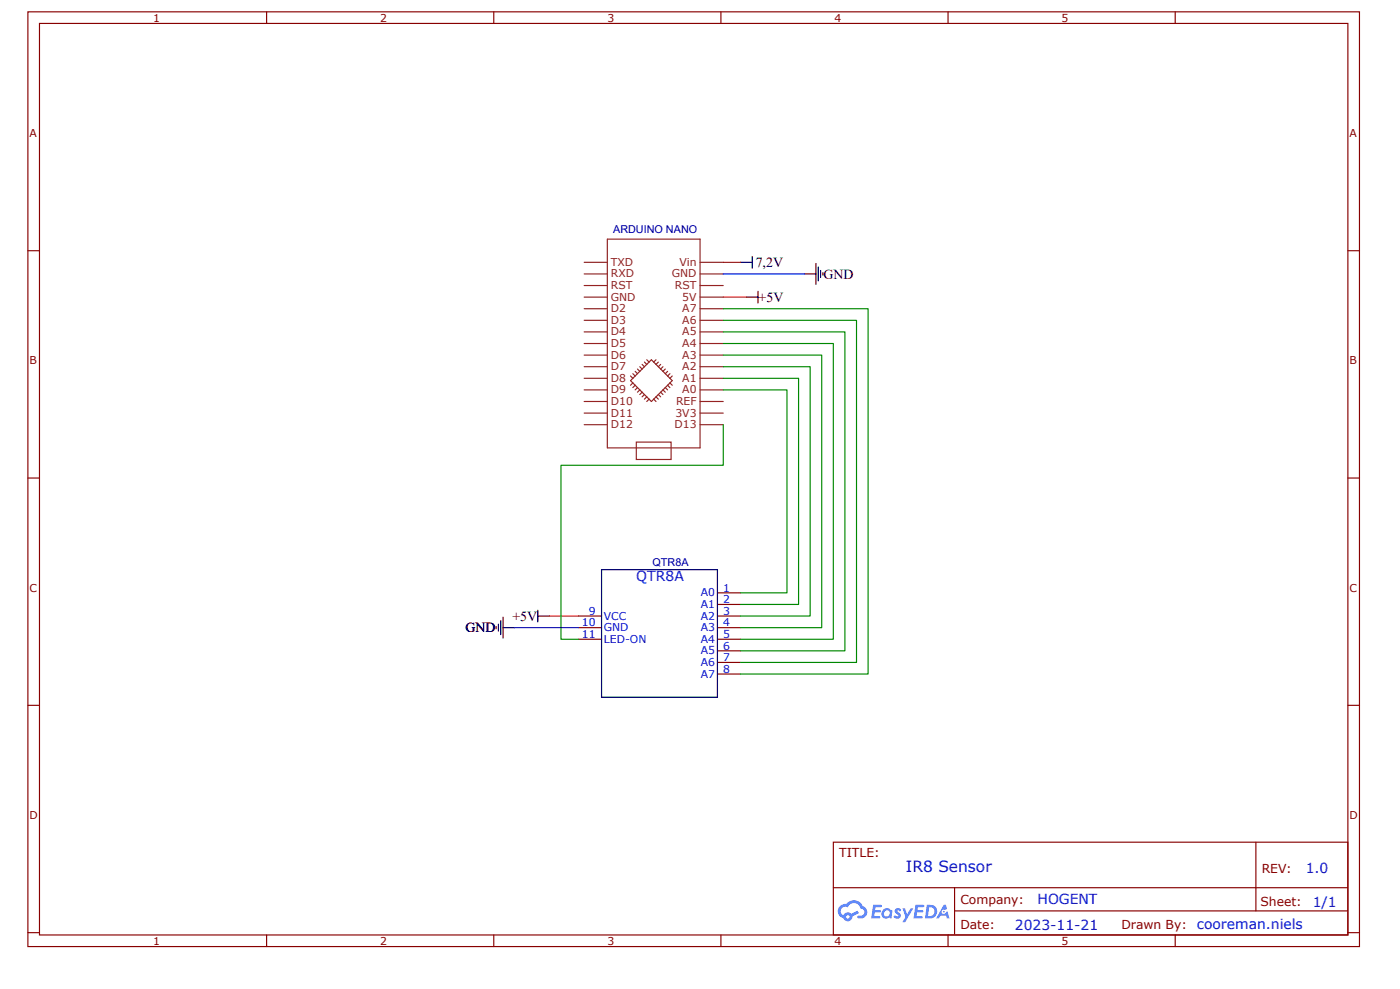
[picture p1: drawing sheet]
<svg xmlns="http://www.w3.org/2000/svg" width="210mm" height="148mm" viewBox="0 0 210 148" stroke-linecap="round" stroke-linejoin="round" font-family="sans-serif">
<g fill="none" stroke="#800" stroke-width=".17">
<path d="M4.2 1.8h199.6v140h-199.6zM5.9 3.5h196.2v136.6h-196.2zM40 1.8v1.7M74 1.8v1.7M108.1 1.8v1.7M142.1 1.8v1.7M176.2 1.8v1.7M4.2 37.6h1.7M202.1 37.6h1.7M4.2 71.6h1.7M202.1 71.6h1.7M4.2 105.7h1.7"/>
<path d="M202.1 105.7h1.7M4.2 139.7h1.7M124.9 126.2h77.2v13.9h-77.2zM125 133h77M143.1 136.5h58.9M143.1 133v6.9M188.3 126.2v10.3M202.1 139.7h1.7M40 140.1v1.7M74 140.1v1.7M108.1 140.1v1.7M142.1 140.1v1.7"/>
<path d="M176.2 140.1v1.7"/>
</g>
<g fill="#58f">
<path d="M134.3 136.2l.3-.2 .3 .1 .2 .2-.2 .3a.23 .23 0 0 0-.1-.2 .23 .23 0 0 0-.3 .1 .72 .72 0 0 1 .4 1l-.5 .1-.5-.2 .3-.3 .3 .2 .2-.2a.87 .87 0 0 1-.5-.8z"/>
<path d="M135.3 136.1h.4l.3 .9 .5-.9h.4l-1.2 2.1h-.4l.4-.8z"/>
<path d="M130.9 135.6h1.3v.1l-.2 .2h-.7l-.1 .4h.7l.2 .2-.2 .2h-.8v.5h.7l.1 .1v.2l-1.3 .1z"/>
<path d="M137.2 135.6h1.3l.1 .1-.2 .2h-.8l-.1 .4h.8l.1 .2-.2 .2h-.7l-.1 .5h.7l.2 .1v.2l-1.3 .1z"/>
<path d="M141.5 135.6h.3l.2 .6-.3 .1a.34 .34 0 0 0-.5 .2 .34 .34 0 0 0 .2 .4 .34 .34 0 0 0 .4-.3l.3-.1 .2 1.1h-.3l-.2-.4h-.8l-.2 .4h-.4z"/>
<path d="M139 135.6l-.3 2h.6a1.03 1.03 0 0 0 1.2-1 1.03 1.03 0 0 0-1.2-1zM139.3 135.9a.7 .7 0 0 1 .8 .8 .7 .7 0 0 1-1 .5z"/>
<path d="M132.5 136.2a.76 .76 0 0 0-.2 1.1 .76 .76 0 0 0 1 .2l.3 .1 .2-1.1-.3-.2a.69 .69 0 0 0-1-.1zM132.5 136.8a.46 .46 0 0 1 .9 0 .46 .46 0 0 1-.9 0z"/>
<path d="M125.9 135.7a1.08 1.08 0 0 0 .5 1.9 .69 .69 0 0 0 .8 .4 .69 .69 0 0 0 .6-.7l1-.5-.2-.4-1 .5a.7 .7 0 0 0-1.2 .2 .68 .68 0 0 1-.3-.9 .68 .68 0 0 1 1-.3 1.02 1.02 0 0 1 1-.6 1.02 1.02 0 0 1 .9 .8 .56 .56 0 0 1 .5 .7 .56 .56 0 0 1-.8 .4h-.1v.3a.97 .97 0 0 0 1.3-.5 .97 .97 0 0 0-.6-1.2 1.49 1.49 0 0 0-2.5-.4l-.4 .1zM126.8 137.4a.3 .3 0 0 1 .6 0 .3 .3 0 0 1-.6 0z"/>
<circle cx="141.5" cy="136.6" r=".13"/>
</g>
<path d="M86.7 92.3h3.5M86.7 94h3.5M86.7 95.8h3.5M107.6 92.3h3.4M107.6 94h3.4M107.6 95.8h3.4M107.6 88.8h3.4M107.6 90.6h3.4M107.6 97.5h3.4M107.6 99.2h3.4M107.6 101h3.4" fill="none" stroke="#800" stroke-width=".17"/>
<g fill="none" stroke="#000" stroke-width=".17">
<path d="M111 39.3h1.8M112.8 38.4v1.8M122.3 39.5v3.1M122.7 40v2.1M111.9 44.5h1.7M113.6 43.6v1.8M120.6 41h1.7M123 40.5v1.1M123.4 40.9v.3M74.4 93.9v.3M74.7 93.5v1.1M75.1 93v2.1"/>
<path d="M75.4 94h1.8M75.4 92.5v3.1M80.6 92.3h1.8M80.6 91.4v1.8M90.2 85.3h17.4v19.2h-17.4z"/>
</g>
<g fill="none" stroke="#8d2323" stroke-width=".17">
<path d="M87.6 39.3h3.5M91.1 35.8h13.9v31.3h-13.9zM105 39.3h3.4M87.6 58.4h3.5M87.6 56.7h3.5M87.6 54.9h3.5M87.6 53.2h3.5M87.6 51.5h3.5M87.6 49.7h3.5M87.6 48h3.5M87.6 46.3h3.5M87.6 44.5h3.5"/>
<path d="M87.6 42.8h3.5M87.6 41h3.5M94.5 56.3l.4 .4M94.9 56l.3 .3M94.9 57.4l-.4 .3M95.2 55.6l.4 .4M95.2 57.7l-.3 .4M95.6 55.3l.3 .3M95.6 58.1l-.4 .3M95.9 54.9l.4 .4M95.9 58.4l-.3 .4M96.3 54.6l.3 .3"/>
<path d="M96.3 58.8l-.4 .3M96.6 54.2l.4 .4M96.6 59.1l-.3 .4M97 53.9l.3 .3M97 59.5l-.4 .3M97.3 59.8l-.3 .4M98 59.8l.4 .4M98.4 59.5l.3 .3M98.4 53.9l-.4 .3M98.7 59.1l.3 .4M98.7 54.2l-.3 .4M99 55.3l1.8 1.7-3.1 3.2-1.8-1.8"/>
<path d="M99 58.8l.4 .3M99 55.3l-1.3-1.4-3.2 3.1 1.4 1.4M99 54.6l-.3 .3M99.4 58.4l.3 .4M99.4 54.9l-.4 .4M99.7 58.1l.4 .3M99.7 55.3l-.3 .3M100.1 57.7l.3 .4M100.1 55.6l-.4 .4M100.4 57.4l.4 .3M100.4 56l-.3 .3M100.8 56.3l-.4 .4"/>
<path d="M105 58.4h3.4M105 56.7h3.4M105 54.9h3.4M105 53.2h3.4M105 51.5h3.4M105 49.7h3.4M105 48h3.4M105 46.3h3.4M105 44.5h3.4M105 42.8h3.4M105 41h3.4M87.6 61.9h3.5"/>
<path d="M87.6 60.2h3.5M87.6 63.6h3.5M95.4 66.2h5.2v2.6h-5.2zM105 61.9h3.4M105 60.2h3.4M105 63.6h3.4"/>
</g>
<path d="M108.4 39.3h2.6M108.4 44.5h3.5M82.4 92.3h4.3" fill="none" stroke="#f00" stroke-width=".17"/>
<path d="M108.4 41h12.2M77.2 94h9.5" fill="none" stroke="#00f" stroke-width=".17"/>
<path d="M108.4 58.4h9.6v30.4h-7M108.4 56.7h11.3v33.9h-8.7M108.4 54.9h13.1v37.4h-10.5M108.4 53.2h14.8v40.8h-12.2M108.4 51.5h16.5v44.3h-13.9M108.4 49.7h18.3v47.8h-15.7M108.4 48h20v51.2h-17.4M108.4 46.3h21.7v54.7h-19.1M108.4 63.6v6.1h-24.3v26.1h2.6" fill="none" stroke="#080" stroke-width=".17"/>
<text font-size="2.3" fill="#00f" x="135.8" y="130.6">IR8 Sensor</text>
<g font-size="2.1">
<text x="113.3" y="40">7,2V</text>
<text x="123.5" y="41.7">GND</text>
<text x="113.7" y="45.2">+5V</text>
<text x="69.8" y="94.7">GND</text>
<text x="76.8" y="93">+5V</text>
</g>
<g font-size="2.1" fill="#00f">
<text x="95.4" y="87.1">QTR8A</text>
<text x="195.8" y="130.7">1.0</text>
<text x="155.6" y="135.4">HOGENT</text>
<text x="196.8" y="135.8">1/1</text>
<text x="152.1" y="139.3">2023-11-21</text>
<text x="179.4" y="139.2">cooreman.niels</text>
</g>
<g font-size="1.9" fill="#800">
<text x="125.8" y="128.4">TITLE:</text>
<text x="189.2" y="130.7">REV:</text>
<text x="144" y="135.4">Company:</text>
<text x="189" y="135.7">Sheet:</text>
<text x="144" y="139.2">Date:</text>
<text x="168.1" y="139.2">Drawn By:</text>
</g>
<g font-size="1.6" fill="#800">
<text x="22.9" y="3.3">1</text>
<text x="57" y="3.3">2</text>
<text x="91.1" y="3.3">3</text>
<text x="125.1" y="3.3">4</text>
<text x="159.2" y="3.3">5</text>
<text x="4.4" y="20.5">A</text>
<text x="202.3" y="20.5">A</text>
<text x="4.4" y="54.6">B</text>
<text x="202.3" y="54.6">B</text>
<text x="4.4" y="88.6">C</text>
<text x="202.3" y="88.6">C</text>
<text x="4.4" y="122.7">D</text>
<text x="202.3" y="122.7">D</text>
<text x="22.9" y="141.6">1</text>
<text x="57" y="141.6">2</text>
<text x="91.1" y="141.6">3</text>
<text x="125.1" y="141.6">4</text>
<text x="159.2" y="141.6">5</text>
</g>
<g font-size="1.6" fill="#000080">
<text x="91.9" y="35">ARDUINO NANO</text>
<text x="97.8" y="84.8">QTR8A</text>
</g>
<g font-size="1.6" fill="#8d2323">
<text x="91.6" y="41.6">RXD</text>
<text x="91.6" y="39.8">TXD</text>
<text x="100.7" y="41.6">GND</text>
<text x="101.9" y="39.8">Vin</text>
<text x="91.6" y="46.8">D2</text>
<text x="91.6" y="45">GND</text>
<text x="91.6" y="43.3">RST</text>
<text x="101.2" y="43.3">RST</text>
<text x="102.3" y="45">5V</text>
<text x="102.3" y="46.8">A7</text>
<text x="91.6" y="53.7">D6</text>
<text x="91.6" y="52">D5</text>
<text x="91.6" y="50.2">D4</text>
<text x="91.6" y="48.5">D3</text>
<text x="102.3" y="48.5">A6</text>
<text x="102.3" y="50.2">A5</text>
<text x="102.3" y="52">A4</text>
<text x="102.3" y="53.7">A3</text>
<text x="91.6" y="58.9">D9</text>
<text x="91.6" y="57.2">D8</text>
<text x="91.6" y="55.5">D7</text>
<text x="102.3" y="55.5">A2</text>
<text x="102.3" y="57.2">A1</text>
<text x="102.3" y="58.9">A0</text>
<text x="91.6" y="62.4">D11</text>
<text x="91.6" y="60.7">D10</text>
<text x="91.6" y="64.1">D12</text>
<text x="101.1" y="64.1">D13</text>
<text x="101.3" y="62.4">3V3</text>
<text x="101.3" y="60.7">REF</text>
</g>
<g font-size="1.6" fill="#00f">
<text x="105.1" y="89.3">A0</text>
<text x="108.4" y="88.6">1</text>
<text x="87.3" y="93.9">10</text>
<text x="87.3" y="95.6">11</text>
<text x="88.3" y="92.1">9</text>
<text x="90.5" y="92.8">VCC</text>
<text x="90.5" y="94.6">GND</text>
<text x="105.1" y="91.1">A1</text>
<text x="105.1" y="92.8">A2</text>
<text x="105.1" y="94.6">A3</text>
<text x="108.4" y="90.4">2</text>
<text x="108.4" y="92.1">3</text>
<text x="108.4" y="93.9">4</text>
<text x="108.4" y="95.6">5</text>
<text x="90.5" y="96.3">LED-ON</text>
<text x="105.1" y="96.3">A4</text>
<text x="105.1" y="98">A5</text>
<text x="105.1" y="99.8">A6</text>
<text x="105.1" y="101.5">A7</text>
<text x="108.4" y="97.3">6</text>
<text x="108.4" y="99.1">7</text>
<text x="108.4" y="100.8">8</text>
</g>
</svg>
